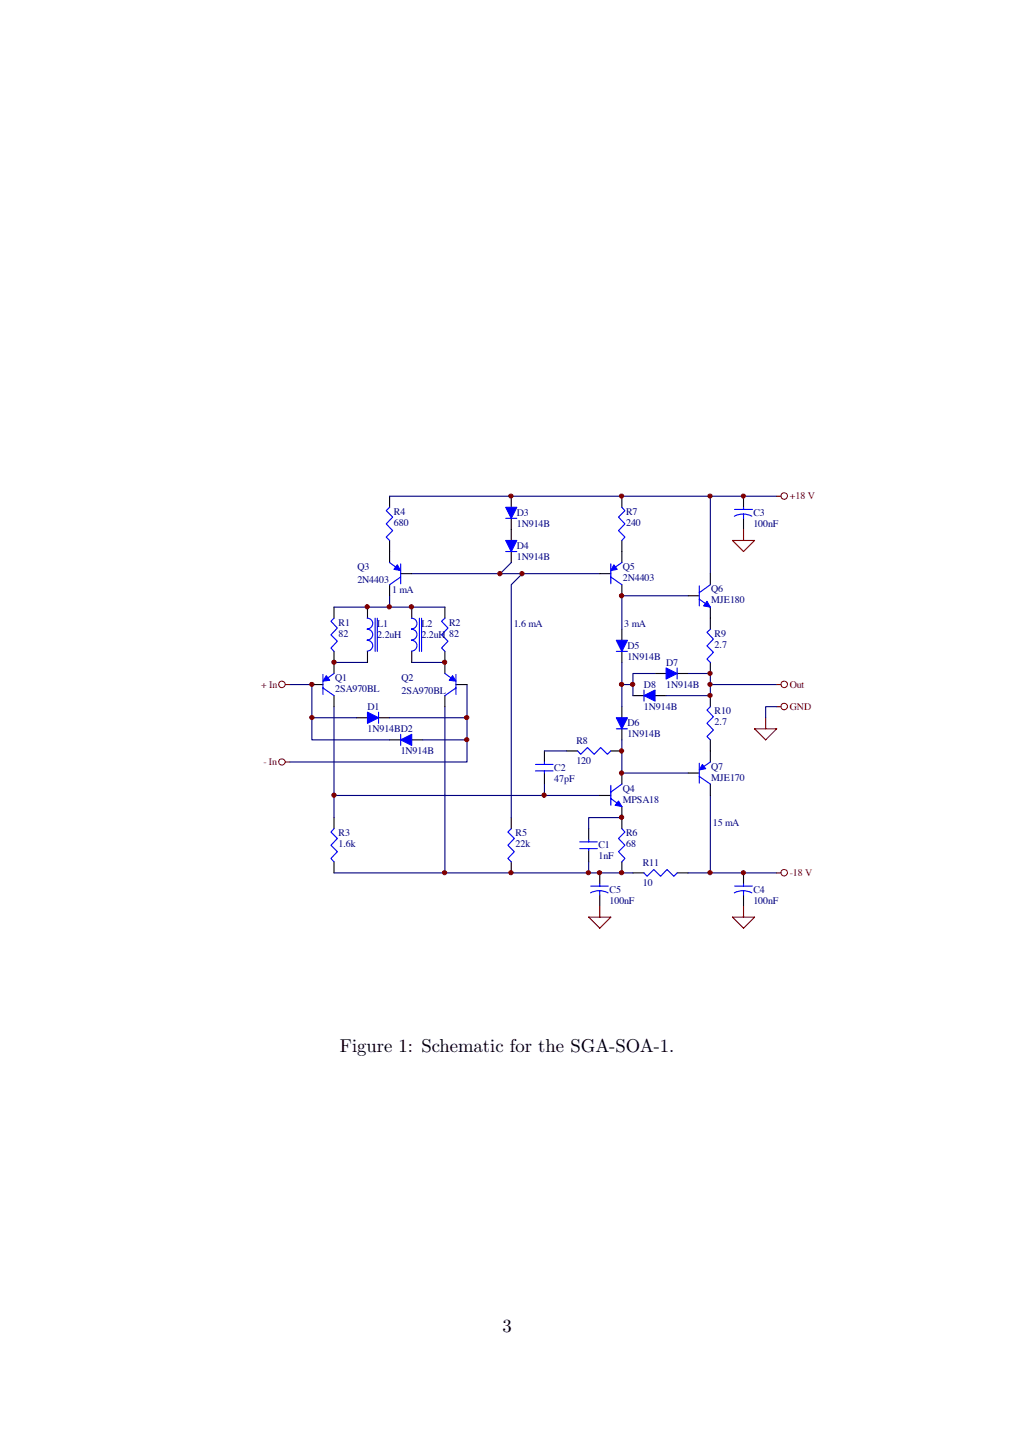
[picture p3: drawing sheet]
<svg xmlns="http://www.w3.org/2000/svg" width="210mm" height="297mm" viewBox="0 0 210 297" stroke-linecap="round" stroke-linejoin="round" font-family="sans-serif">
<g fill="none" stroke="#000" stroke-width=".23">
<path d="M80.5 102.6v2.2M80.5 111.7v4.6M82.8 118.6h2.3M105.7 102.6v2.2M105.7 107.1v4.6M105.7 114v2.3M124 118.6h2.2M128.5 102.6v2.2M128.5 111.7v4.6M146.8 118.6v2.2M153.7 102.6v2.2M153.7 107.1v2.3"/>
<path d="M69 125.5v2.3M69 134.6v4.6M76 125.5v2.3M76 134.6v2.3M80.5 120.8v2.3M85.1 125.5v2.3M85.1 134.6v2.3M92 125.5v2.3M92 134.6v4.6M128.5 120.8v2.3M128.5 130.1v2.2M128.5 134.6v2.3"/>
<path d="M135.4 139.2h2.3M140 139.2h2.3M142.3 123.1h2.2M146.8 125.5v4.6M146.8 136.9v2.3M64.5 141.5h2.2M69 143.8v2.3M73.7 148.3h2.3M78.2 148.3h2.3M80.5 152.9h2.3M85.1 152.9h2.3M92 143.8v2.3"/>
<path d="M94.2 141.5h2.3M112.5 155.2v2.3M112.5 159.8v2.3M117.1 155.2h2.3M126.2 155.2h2.3M128.5 146.1v2.2M128.5 150.6v2.3M128.5 159.8v2.3M130.8 143.8h2.3M135.4 143.8h2.3M142.3 159.8h2.2M146.8 143.8v2.3"/>
<path d="M146.8 152.9v4.6M69 169v2.3M69 178.1v2.3M105.7 169v2.3M105.7 178.1v2.3M121.7 171.3v2.3M121.7 175.8v2.3M124 164.4h2.2M128.5 166.7v4.6M128.5 178.1v2.3M146.8 162.1v2.3M124 180.4v2.3"/>
<path d="M124 185v2.3M130.8 180.4h2.3M140 180.4h2.3M153.7 180.4v2.3M153.7 185v2.3"/>
</g>
<g fill="none" stroke="#00f" stroke-width=".23">
<path d="M80.5 104.8l-.7 .7 1.4 1.4-1.4 1.4 1.4 1.4-1.4 1.3 .7 .7M80.5 116.3l1.6 1.1M82.8 116.5v4.2M82.8 119.3l-2.3 1.5M104.5 107.1h2.3M104.5 114h2.3M126.2 116.5v4.2M126.2 119.3l2.3 1.5M128.5 104.8l.7 .7-1.4 1.4 1.4 1.4-1.4 1.4 1.4 1.3-.7 .7M128.5 116.3l-1.6 1.1M151.8 106.7a3.9 3.9 0 0 1 3.6 0M151.8 105.3h3.7"/>
<path d="M153.7 104.8v.5M153.7 106.2v.9M66.7 139.4v4.1M69 127.8l-.6 .6 1.3 1.4-1.3 1.4 1.3 1.3-1.3 1.4 .6 .7M69 139.2l-1.6 1.1M75.9 132.3a1.11 1.11 0 0 1 1.1 1.2 1.11 1.11 0 0 1-1.1 1.1M75.9 130.1a1.11 1.11 0 0 1 1.1 1.1 1.11 1.11 0 0 1-1.1 1.1M75.9 127.8a1.11 1.11 0 0 1 1.1 1.1 1.11 1.11 0 0 1-1.1 1.1M77.5 127.8v6.8M78 127.8v6.8M85 132.3a1.11 1.11 0 0 1 1.2 1.2 1.11 1.11 0 0 1-1.2 1.1M85 130.1a1.11 1.11 0 0 1 1.2 1.1 1.11 1.11 0 0 1-1.2 1.1"/>
<path d="M85 127.8a1.11 1.11 0 0 1 1.2 1.1 1.11 1.11 0 0 1-1.2 1.1M86.7 127.8v6.8M87.1 127.8v6.8M92 127.8l-.7 .6 1.3 1.4-1.3 1.4 1.3 1.3-1.3 1.4 .7 .7M92 139.2l1.5 1.1M94.2 139.4v4.1M127.4 134.6h2.3M140 138.1v2.2M144.5 123.8l2.3 1.7M144.5 121.1v4.1M146.8 130.1l-.7 .6 1.4 1.4-1.4 1.4 1.4 1.3-1.4 1.4 .7 .7M146.8 120.8l-2.3 1.7"/>
<path d="M66.7 142.2l2.3 1.6M78.2 147.2v2.3M82.8 151.8v2.3M94.2 142.2l-2.2 1.6M110.7 158h3.6M110.7 159.3h3.6M112.5 157.5v.5M112.5 159.3v.5M119.4 155.2l.6 .7 1.4-1.4 1.4 1.4 1.4-1.4 1.4 1.4 .6-.7M127.4 150.6h2.3M133.1 142.6v2.3M144.5 157.7v4.2"/>
<path d="M146.8 146.1l-.7 .7 1.4 1.4-1.4 1.3 1.4 1.4-1.4 1.3 .7 .7M146.8 157.5l-1.6 1.1M69 171.3l-.6 .7 1.3 1.3-1.3 1.4 1.3 1.3-1.3 1.4 .6 .7M105.7 171.3l-.7 .7 1.3 1.3-1.3 1.4 1.3 1.3-1.3 1.4 .7 .7M119.8 175.4h3.7M119.8 174h3.7M121.7 173.6v.4M121.7 175.4v.4M126.2 162.3v4.1M126.2 165l2.3 1.7M128.5 171.3l.7 .7-1.4 1.3 1.4 1.4-1.4 1.3 1.4 1.4-.7 .7M128.5 162.1l-2.3 1.6"/>
<path d="M144.5 160.5l2.3 1.6M122.1 184.5a3.9 3.9 0 0 1 3.6 0M122.1 183.1h3.6M124 182.7v.4M124 184.1v.9M133.1 180.4l.6 .7 1.4-1.4 1.4 1.4 1.4-1.4 1.4 1.4 .7-.7M151.8 184.5a3.9 3.9 0 0 1 3.6 0M151.8 183.1h3.7M153.7 182.7v.4M153.7 184.1v.9"/>
</g>
<g fill="#00f" stroke="#00f" stroke-width=".23">
<path d="M76 147.2l2.2 1.1-2.2 1.2z"/>
<path d="M82.8 152.9l2.3-1.1v2.3z"/>
<path d="M104.5 104.8h2.3l-1.1 2.3z"/>
<path d="M104.5 111.7h2.3l-1.1 2.3z"/>
<path d="M127.4 132.3h2.3l-1.2 2.3z"/>
<path d="M127.4 148.3h2.3l-1.2 2.3z"/>
<path d="M137.7 138.1l2.3 1.1-2.3 1.1z"/>
<path d="M133.1 143.8l2.3-1.2v2.3z"/>
</g>
<g fill="none" stroke="#000080" stroke-width=".23">
<path d="M80.5 102.6h80M85.1 118.6h38.9M105.7 116.3l-2.3 2.3M108 118.6l-2.3 2.2v48.2M146.8 102.6v16M69 125.5h23M69 136.9h7M80.5 123.1v2.4M85.1 136.9h6.9M128.5 136.9v9.2M135.4 139.2h-4.6v4.6M142.3 123.1h-13.8v7"/>
<path d="M142.3 139.2h4.5v4.6h-9.1M59.9 141.5h4.6v11.4h16M64.5 148.3h9.2M69 146.1v22.9M80.5 148.3h16M87.4 152.9h9.1M92 146.1v34.3M96.5 141.5v16h-36.6M112.5 155.2h4.6M128.5 152.9v6.9h13.8M128.5 141.5h2.3M146.8 141.5h13.7"/>
<path d="M160.5 146.1h-2.2v2.2M69 164.4h55M112.5 162.1v2.3M121.7 178.1v2.3M128.5 169h-6.8v2.3M146.8 164.4v16M69 180.4h61.8M142.3 180.4h18.2"/>
</g>
<g fill="#800000" stroke="#800000" stroke-width=".21">
<circle cx="103.3" cy="118.6" r=".44"/>
<circle cx="146.8" cy="102.5" r=".43"/>
<circle cx="153.6" cy="180.4" r=".43"/>
<circle cx="146.8" cy="180.4" r=".43"/>
<circle cx="153.6" cy="102.5" r=".43"/>
<circle cx="107.9" cy="118.6" r=".44"/>
<circle cx="96.5" cy="148.3" r=".43"/>
<circle cx="96.5" cy="152.9" r=".43"/>
<circle cx="64.5" cy="148.3" r=".43"/>
<circle cx="91.9" cy="180.4" r=".43"/>
<circle cx="123.9" cy="180.4" r=".43"/>
<circle cx="121.6" cy="180.4" r=".43"/>
<circle cx="69" cy="164.3" r=".44"/>
<circle cx="112.5" cy="164.3" r=".44"/>
<circle cx="80.5" cy="125.4" r=".44"/>
<circle cx="146.8" cy="141.4" r=".43"/>
<circle cx="130.8" cy="141.4" r=".43"/>
<circle cx="128.5" cy="141.4" r=".43"/>
<circle cx="64.5" cy="141.4" r=".43"/>
<circle cx="128.5" cy="159.8" r=".44"/>
<circle cx="128.5" cy="123.1" r=".44"/>
<circle cx="69" cy="136.9" r=".43"/>
<circle cx="91.9" cy="136.9" r=".43"/>
<circle cx="105.6" cy="102.5" r=".43"/>
<circle cx="105.6" cy="180.4" r=".43"/>
<circle cx="128.5" cy="168.9" r=".44"/>
<circle cx="128.5" cy="180.4" r=".43"/>
<circle cx="128.5" cy="155.2" r=".44"/>
<circle cx="146.8" cy="139.2" r=".43"/>
<circle cx="146.8" cy="143.7" r=".43"/>
<circle cx="75.9" cy="125.4" r=".44"/>
<circle cx="85" cy="125.4" r=".44"/>
<circle cx="128.5" cy="102.5" r=".43"/>
</g>
<g fill="none" stroke="#800000" stroke-width=".23">
<path d="M151.4 111.7h4.6l-2.3 2.3zM153.7 109.4v2.3M160.5 102.6h.9M59 141.5h.9M59 157.5h.9M156 150.6h4.5l-2.2 2.3zM158.3 148.3v2.3M160.5 141.5h.9M160.5 146.1h.9M121.7 189.6h4.5l-2.2 2.2zM124 187.3v2.3M151.4 189.6h4.6l-2.3 2.2z"/>
<path d="M153.7 187.3v2.3M160.5 180.4h.9"/>
</g>
<g fill="none" stroke="#800000" stroke-width=".21">
<circle cx="162.1" cy="102.5" r=".67"/>
<circle cx="58.3" cy="141.4" r=".67"/>
<circle cx="58.3" cy="157.5" r=".66"/>
<circle cx="162.1" cy="141.4" r=".67"/>
<circle cx="162.1" cy="146" r=".67"/>
<circle cx="162.1" cy="180.4" r=".67"/>
</g>
<g fill="#00f" stroke="#00f" stroke-width=".21">
<path d="M67.4 139.6l.7 1-1.4 .2z"/>
<path d="M93.5 139.6l.7 1.2-1.4-.2z"/>
<path d="M82.1 116.7l.7 1.2-1.4-.2z"/>
<path d="M126.9 116.7l.7 1-1.4 .2z"/>
<path d="M127.8 165.6l.7 1.1-1.4-.3z"/>
<path d="M146.1 124.3l.7 1.2-1.4-.3z"/>
<path d="M145.2 158l.7 .9-1.4 .2z"/>
</g>
<g font-size="3.8">
<text x="70.2" y="217.5">Figure 1: Schematic for the SGA-SOA-1.</text>
<text x="103.9" y="275.3">3</text>
</g>
<g font-size="2.1" fill="#000080">
<text x="81.4" y="106.4">R4</text>
<text x="106.8" y="106.6">D3</text>
<text x="129.4" y="106.4">R7</text>
<text x="155.7" y="106.6">C3</text>
<text x="81.4" y="108.7">680</text>
<text x="106.8" y="108.9">1N914B</text>
<text x="106.8" y="113.5">D4</text>
<text x="129.4" y="108.7">240</text>
<text x="155.7" y="108.9">100nF</text>
<text x="73.9" y="117.9">Q3</text>
<text x="106.8" y="115.8">1N914B</text>
<text x="128.7" y="117.9">Q5</text>
<text x="73.9" y="120.6">2N4403</text>
<text x="81" y="122.6">1 mA</text>
<text x="128.7" y="120.2">2N4403</text>
<text x="147" y="122.4">Q6</text>
<text x="147" y="124.7">MJE180</text>
<text x="70" y="129.3">R1</text>
<text x="70" y="131.6">82</text>
<text x="78" y="129.5">L1</text>
<text x="78" y="131.8">2.2uH</text>
<text x="87.1" y="129.5">L2</text>
<text x="87.1" y="131.8">2.2uH 82</text>
<text x="92.8" y="129.3">R2</text>
<text x="106.2" y="129.5">1.6 mA</text>
<text x="129" y="129.5">3 mA</text>
<text x="147.7" y="131.6">R9</text>
<text x="129.7" y="134.1">D5</text>
<text x="129.7" y="136.4">1N914B</text>
<text x="137.7" y="137.5">D7</text>
<text x="147.7" y="133.9">2.7</text>
<text x="69.3" y="140.7">Q1</text>
<text x="69.3" y="143">2SA970BL</text>
<text x="83" y="140.7">Q2</text>
<text x="83" y="143.5">2SA970BL</text>
<text x="133.1" y="142.1">D8</text>
<text x="137.7" y="142.1">1N914B</text>
<text x="76" y="146.7">D1</text>
<text x="133.1" y="146.7">1N914B</text>
<text x="147.7" y="147.6">R10</text>
<text x="147.7" y="149.9">2.7</text>
<text x="76" y="151.3">1N914BD2</text>
<text x="82.8" y="155.8">1N914B</text>
<text x="119.1" y="153.8">R8</text>
<text x="129.7" y="150.1">D6</text>
<text x="129.7" y="152.4">1N914B</text>
<text x="114.6" y="159.3">C2</text>
<text x="114.6" y="161.6">47pF</text>
<text x="119.1" y="157.9">120</text>
<text x="147" y="159.1">Q7</text>
<text x="147" y="161.4">MJE170</text>
<text x="128.7" y="163.6">Q4</text>
<text x="128.7" y="165.9">MPSA18</text>
<text x="70" y="172.8">R3</text>
<text x="106.6" y="172.8">R5</text>
<text x="129.4" y="172.8">R6</text>
<text x="147.3" y="170.8">15 mA</text>
<text x="70" y="175.1">1.6k</text>
<text x="106.6" y="175.1">22k</text>
<text x="123.7" y="175.3">C1</text>
<text x="123.7" y="177.6">1nF</text>
<text x="129.4" y="175.1">68</text>
<text x="132.9" y="179">R11</text>
<text x="126" y="184.5">C5</text>
<text x="132.9" y="183.1">10</text>
<text x="155.7" y="184.5">C4</text>
<text x="126" y="186.8">100nF</text>
<text x="155.7" y="186.8">100nF</text>
</g>
<g font-size="2.1" fill="#800000">
<text x="163.3" y="103.2">+18 V</text>
<text x="54" y="142.1">+ In</text>
<text x="163.3" y="142.1">Out</text>
<text x="163.3" y="146.7">GND</text>
<text x="54.4" y="158.1">- In</text>
<text x="163.3" y="181">-18 V</text>
</g>
</svg>
